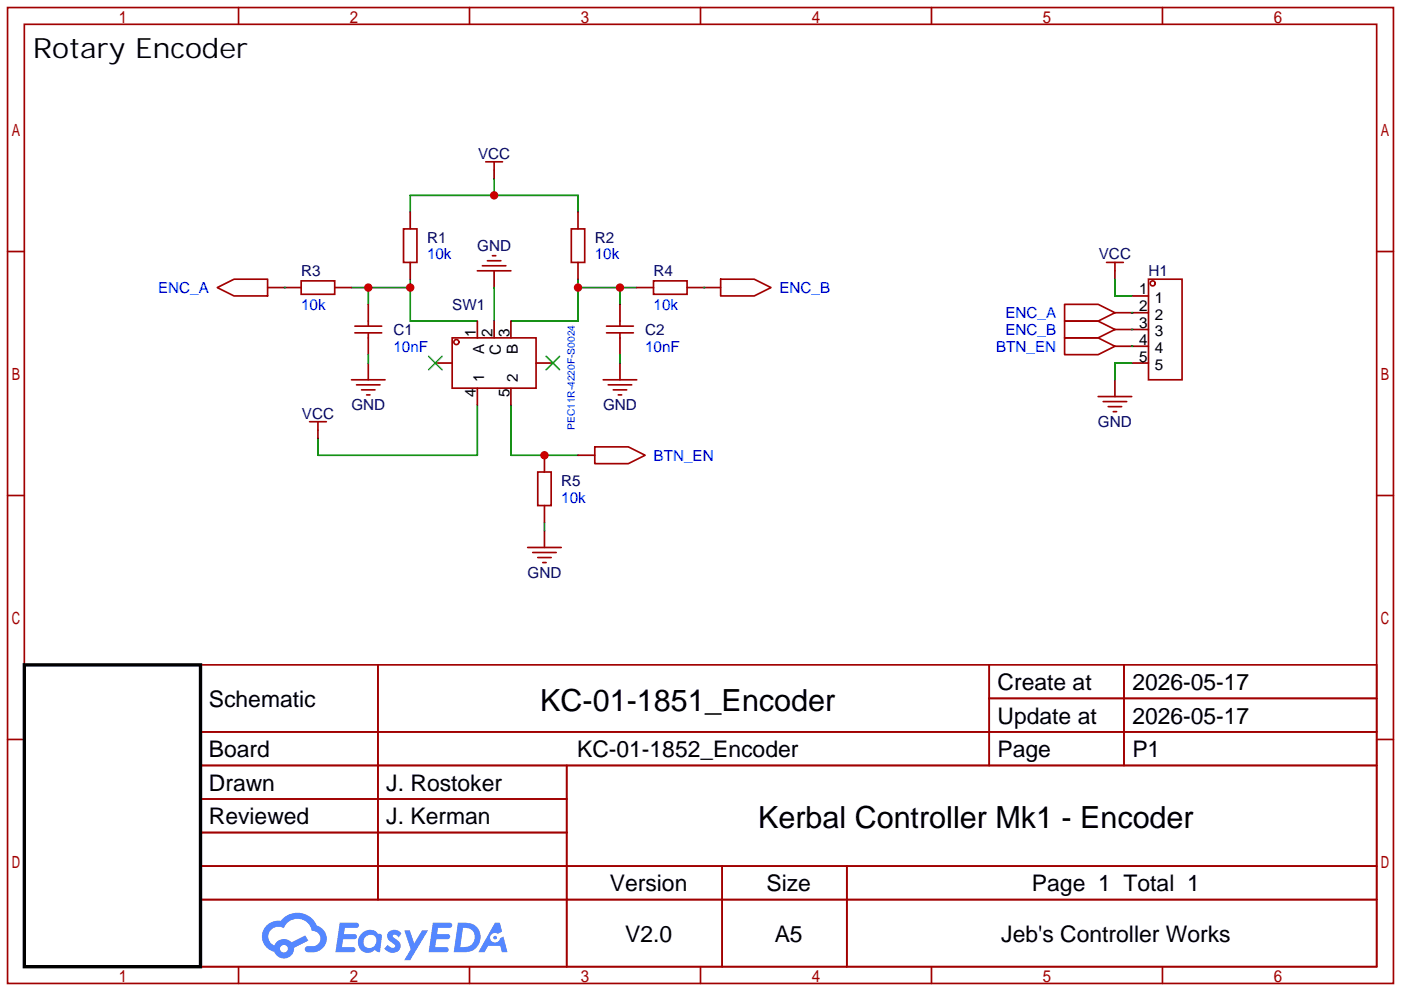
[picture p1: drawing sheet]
<svg xmlns="http://www.w3.org/2000/svg" width="212mm" height="150mm" viewBox="0 0 212 150" stroke-linecap="round" stroke-linejoin="round" font-family="sans-serif">
<g fill="none" stroke="#a10000" stroke-width=".25">
<path d="M1.1 1.1h209.8v147.9h-209.8zM3.7 3.7h204.7v142.7h-204.7zM36.1 1.1v2.6M71.1 1.1v2.6M106 1.1v2.6M141 1.1v2.6M176 1.1v2.6M1.1 38.1h2.6M208.4 38.1h2.5M1.1 75.1h2.6M208.4 75.1h2.5M1.1 112h2.6"/>
<path d="M30.4 100.7h178v45.7h-178zM30.4 110.9h178M30.4 116h178M57.2 100.7v35.6M85.8 116v30.4M149.8 100.7v15.3M149.8 105.8h58.6M170.2 100.7v15.3M208.4 112h2.5M30.4 121h55.4M30.4 131.2h178M30.4 126.1h55.4"/>
<path d="M30.4 136.3h178M109.3 131.2v15.2M128.2 131.2v15.2M36.1 146.4v2.6M71.1 146.4v2.6M106 146.4v2.6M141 146.4v2.6M176 146.4v2.6"/>
</g>
<g fill="#5487ff">
<path d="M58.9 141.1a1.3 1.3 0 0 1 1.9 .3l-.4 .6a.54 .54 0 0 0-1-.2l.1 .1a2.32 2.32 0 0 1 1.2 1.4 1.36 1.36 0 0 1-1.1 1 1.36 1.36 0 0 1-1.4-.6l.5-.6a.7 .7 0 0 0 1.1 .3v-.3a2.4 2.4 0 0 1-1.2-1.3l.1-.5z"/>
<path d="M61.2 140.9h.8l.7 2 1.2-2h.9l-2.7 4.6h-.9l1-1.7z"/>
<path d="M51.4 139.8h1.7a1.31 1.31 0 0 1 1.2 .2 .4 .4 0 0 1-.4 .6h-1.7l-.1 .9h1.6a.4 .4 0 0 1 .3 .4 .4 .4 0 0 1-.4 .4h-1.7l-.1 1.2h.8a1.23 1.23 0 0 1 1.2 .2 .39 .39 0 0 1-.4 .5h-2.6z"/>
<path d="M65.5 139.8h1.7a1.32 1.32 0 0 1 1.2 .2 .39 .39 0 0 1-.3 .6h-1.8l-.1 .9h1.6a.4 .4 0 0 1 .4 .4 .4 .4 0 0 1-.5 .4h-1.6l-.2 1.2h.8a1.23 1.23 0 0 1 1.2 .2 .39 .39 0 0 1-.4 .5h-2.6z"/>
<path d="M74.9 139.8h.8l.3 1.3-.6 .4a.75 .75 0 0 0-1.1 .3 .75 .75 0 0 0 .4 1 .75 .75 0 0 0 1-.7l.5-.2 .6 2.3h-.8l-.3-.9h-1.8l-.5 .9h-1z"/>
<path d="M69.3 139.8l-.6 4.4h1.4a2.27 2.27 0 0 0 2.6-1.6 2.27 2.27 0 0 0-1.4-2.7zM70.1 140.6a1.5 1.5 0 0 1 1.8 1.5 1.5 1.5 0 0 1-1.9 1.4h-.3z"/>
<path d="M54.7 141.4a1.62 1.62 0 0 0-.4 2.1 1.62 1.62 0 0 0 2.1 .7l.3-.3 .4 .3h.4l.3-2.4-.1-.3h-.2a.57 .57 0 0 1-.6-.4 1.73 1.73 0 0 0-2.2 .3zM55.3 141.9a.96 .96 0 0 1 1.5 0 .96 .96 0 0 1-.2 1.5 .95 .95 0 0 1-1.4-.1 .95 .95 0 0 1 .1-1.4z"/>
<path d="M40.4 140.2a2.37 2.37 0 0 0 1.1 4 1.54 1.54 0 0 0 1.8 1 1.54 1.54 0 0 0 1.2-1.6l2.2-1.1-.5-.8-2.1 1a1.57 1.57 0 0 0-2.6 .5 1.5 1.5 0 0 1-.7-2.1 1.5 1.5 0 0 1 2.2-.5 2.23 2.23 0 0 1 2.3-1.4 2.23 2.23 0 0 1 1.9 1.8 1.16 1.16 0 0 1 1.3 1.1 1.16 1.16 0 0 1-1.1 1.2h-.7a.47 .47 0 0 0-.6 .4 .47 .47 0 0 0 .5 .6 2.26 2.26 0 0 0 2.8-2.6 2.12 2.12 0 0 0-1.4-1.5 3.2 3.2 0 0 0-5.5-.7h-.3a2.55 2.55 0 0 0-1.8 .7zM42.4 143.7a.6 .6 0 0 1 1.2 0 .6 .6 0 0 1-1.2 0z"/>
<circle cx="74.9" cy="142" r=".28"/>
</g>
<path d="M3.7 100.7h26.7v45.7h-26.7z" fill="none" stroke="#000" stroke-width=".51"/>
<path d="M62.1 32.1v-2.5h25.4v2.5M74.8 27.1v2.5" fill="none" stroke="#008700" stroke-width=".25"/>
<circle cx="74.8" cy="29.6" r=".63" fill="#c00"/>
<path d="M53.2 43.6h8.9M55.8 43.6v2.5M62.1 42.3v6.3h10.2" fill="none" stroke="#008700" stroke-width=".25"/>
<g fill="#c00">
<circle cx="62.1" cy="43.6" r=".63"/>
<circle cx="55.8" cy="43.6" r=".63"/>
</g>
<path d="M74.8 41v2.6" fill="none" stroke="#870000" stroke-width=".25"/>
<path d="M73.8 39.5h2M74.5 38.7h.6M72.3 41h5M73 40.3h3.6" fill="none" stroke="#a10000" stroke-width=".25"/>
<path d="M74.8 43.6v5M87.5 43.6h8.9M87.5 42.3v6.3h-10.2M93.9 43.6v2.5" fill="none" stroke="#008700" stroke-width=".25"/>
<g fill="#c00">
<circle cx="93.9" cy="43.6" r=".63"/>
<circle cx="87.5" cy="43.6" r=".63"/>
</g>
<g fill="none" stroke="#a10000" stroke-width=".25">
<path d="M61.1 34.7h2v5.1h-2zM86.5 34.7h2v5.1h-2zM32.9 43.6l2.5-1.3h5.1v2.5h-5.1zM45.6 42.5h5.1v2.1h-5.1zM53.2 57.5h5.1M53.7 50.4h4.1M53.7 49.4h4.1M54 58.3h3.5M54.7 59.1h2.1M55.5 59.8h.5M55.8 48.6v.8M55.8 50.4v.8"/>
<path d="M68.5 51.2h12.7v7.6h-12.7zM91.3 57.5h5.1M91.8 50.4h4.1M91.8 49.4h4.1M92.1 58.3h3.5M92.8 59.1h2.1M93.6 59.8h.5M93.9 48.6v.8M93.9 50.4v.8M98.9 42.5h5.1v2.1h-5.1zM109.1 42.3h5.1l2.5 1.3-2.5 1.2h-5.1zM90 67.7h5.1l2.6 1.3-2.6 1.2h-5.1z"/>
<path d="M79.9 82.9h5.1M80.6 83.7h3.6M81.4 84.5h2M82.2 85.2h.5"/>
<circle cx="69.1" cy="51.8" r=".38"/>
</g>
<g fill="none" stroke="#870000" stroke-width=".25">
<path d="M62.1 32.1v2.6M62.1 39.8v2.5M87.5 32.1v2.6M87.5 39.8v2.5M40.5 43.6h5.1M50.7 43.6h2.5M55.8 46.1v2.5M55.8 51.2v2.5M55.8 55v2.5M65.9 55h2.6M72.3 48.6v2.6M72.3 58.8v2.5"/>
<path d="M74.8 48.6v2.6M77.3 48.6v2.6M77.3 58.8v2.5M81.2 55h2.5M93.9 46.1v2.5M93.9 51.2v2.5M93.9 55v2.5M96.4 43.6h2.5M104 43.6h5.1M82.4 69v2.5M87.5 69h2.5M82.4 80.4v2.5"/>
</g>
<path d="M43.1 43.6h.1M55.8 53.7v1.3M93.9 53.7v1.3M106.6 43.6h.1M72.3 61.3v7.7h-24.2v-2.6M77.3 61.3v7.7h10.2M82.4 79.1v1.3" fill="none" stroke="#008700" stroke-width=".25"/>
<path d="M64.9 54l2 2M66.9 54l-2 2M82.7 54l2 2M84.7 54l-2 2" fill="none" stroke="#3c3" stroke-width=".25"/>
<circle cx="82.4" cy="69" r=".63" fill="#c00"/>
<path d="M74.8 25.8v1.3M168.8 47.4h5.1M168.8 49.9h5.1M168.8 52.5h5.1M168.8 41v1.3M168.8 57.5v2.6M171.3 44.8h2.6M171.3 55h2.6M48.1 65.2v1.2M82.4 76.6v2.5" fill="none" stroke="#870000" stroke-width=".25"/>
<g fill="none" stroke="#a10000" stroke-width=".25">
<path d="M73.5 24.5h2.6M74.8 24.5v1.3M167.5 39.8h2.6M168.8 39.8v1.2M161.2 46.1h5l2.6 1.3-2.6 1.2h-5zM161.2 48.6h5l2.6 1.3-2.6 1.3h-5zM161.2 51.2h5l2.6 1.3-2.6 1.2h-5zM173.9 42.3h5v15.2h-5zM46.9 63.9h2.5M48.1 63.9v1.3M81.4 71.5h2v5.1h-2zM166.2 60.1h5.1"/>
<path d="M167 60.8h3.6M167.8 61.6h2M168.5 62.4h.5"/>
<circle cx="174.5" cy="42.9" r=".38"/>
</g>
<path d="M168.8 42.3v2.5h2.5M171.3 47.4h.1M171.3 49.9h.1M171.3 52.5h.1M171.3 55h-2.5v2.5" fill="none" stroke="#008700" stroke-width=".25"/>
<g font-size="4.6">
<text x="81.8" y="107.6">KC-01-1851_Encoder</text>
<text x="114.8" y="125.4">Kerbal Controller Mk1 - Encoder</text>
</g>
<text font-size="4.2" x="5" y="8.8">Rotary Encoder</text>
<g font-size="3.5">
<text x="31.6" y="107.1">Schematic</text>
<text x="151" y="104.5">Create at</text>
<text x="171.4" y="104.5">2026-05-17</text>
<text x="151" y="109.6">Update at</text>
<text x="171.4" y="109.6">2026-05-17</text>
<text x="31.6" y="114.7">Board</text>
<text x="31.6" y="119.8">Drawn</text>
<text x="58.5" y="119.8">J. Rostoker</text>
<text x="87.4" y="114.7">KC-01-1852_Encoder</text>
<text x="151" y="114.7">Page</text>
<text x="171.4" y="114.7">P1</text>
<text x="31.6" y="124.8">Reviewed</text>
<text x="58.5" y="124.8">J. Kerman</text>
<text x="92.3" y="135">Version</text>
<text x="116" y="135">Size</text>
<text x="156.2" y="135">Page 1 Total 1</text>
<text x="94.6" y="142.6">V2.0</text>
<text x="117.3" y="142.6">A5</text>
<text x="151.6" y="142.6">Jeb's Controller Works</text>
</g>
<g font-size="2.3" fill="#000080">
<text x="72.4" y="24">VCC</text>
<text x="45.6" y="41.8">R3</text>
<text x="64.6" y="36.7">R1</text>
<text x="72.2" y="38">GND</text>
<text x="90" y="36.7">R2</text>
<text x="98.9" y="41.8">R4</text>
<text x="166.3" y="39.3">VCC</text>
<text x="173.9" y="41.8">H1</text>
<text x="68.5" y="46.9">SW1</text>
<text x="59.6" y="50.7">C1</text>
<text x="97.7" y="50.7">C2</text>
<text x="45.7" y="63.4">VCC</text>
<text x="53.2" y="62.1">GND</text>
<text x="91.3" y="62.1">GND</text>
<text x="166.2" y="64.7">GND</text>
<text x="85" y="73.6">R5</text>
<text x="79.9" y="87.5">GND</text>
</g>
<g font-size="2.3" fill="#00f">
<text x="64.6" y="39.3">10k</text>
<text x="90" y="39.3">10k</text>
<text x="23.9" y="44.4">ENC_A</text>
<text x="45.6" y="46.9">10k</text>
<text x="98.9" y="46.9">10k</text>
<text x="118" y="44.4">ENC_B</text>
<text x="59.6" y="53.3">10nF</text>
<text x="97.7" y="53.3">10nF</text>
<text x="150.8" y="53.3">BTN_EN</text>
<text x="152.2" y="48.2">ENC_A</text>
<text x="152.2" y="50.7">ENC_B</text>
<text x="98.9" y="69.8">BTN_EN</text>
<text x="85" y="76.1">10k</text>
</g>
<g font-size="2.3">
<text x="172.5" y="44.6">1</text>
<text x="172.5" y="47.1">2</text>
<text x="174.8" y="45.9">1</text>
<text x="72" y="51.1" transform="rotate(-90 72 51.1)">1</text>
<text x="73.3" y="53.7" transform="rotate(-90 73.3 53.7)">A</text>
<text x="74.6" y="51.1" transform="rotate(-90 74.6 51.1)">2</text>
<text x="75.8" y="53.8" transform="rotate(-90 75.8 53.8)">C</text>
<text x="77.1" y="51.1" transform="rotate(-90 77.1 51.1)">3</text>
<text x="78.4" y="53.7" transform="rotate(-90 78.4 53.7)">B</text>
<text x="172.5" y="49.7">3</text>
<text x="172.5" y="52.2">4</text>
<text x="174.8" y="48.4">2</text>
<text x="174.8" y="51">3</text>
<text x="174.8" y="53.5">4</text>
<text x="73.3" y="57.9" transform="rotate(-90 73.3 57.9)">1</text>
<text x="78.4" y="57.9" transform="rotate(-90 78.4 57.9)">2</text>
<text x="172.5" y="54.8">5</text>
<text x="174.8" y="56">5</text>
<text x="72" y="60.2" transform="rotate(-90 72 60.2)">4</text>
<text x="77.1" y="60.2" transform="rotate(-90 77.1 60.2)">5</text>
</g>
<text font-size="1.5" fill="#00f" x="87" y="65.2" transform="rotate(-90 87 65.2)">PEC11R-4220F-S0024</text>
</svg>
